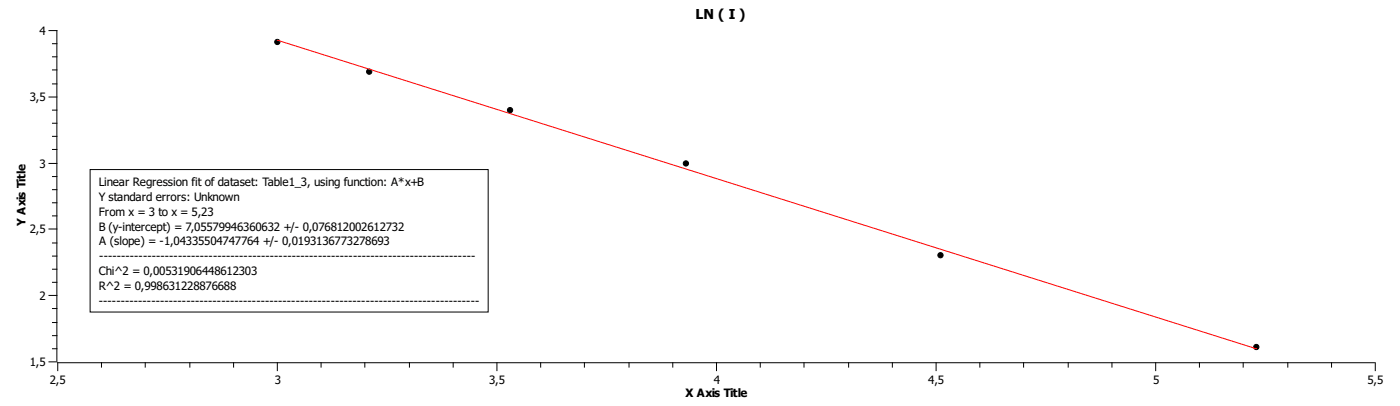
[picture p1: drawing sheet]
<svg xmlns="http://www.w3.org/2000/svg" width="564mm" height="164mm" viewBox="0 0 564 164" stroke-linecap="round" stroke-linejoin="round" font-family="sans-serif">
<g fill="none" stroke="#000" stroke-width=".4">
<path d="M19.8 12.3h3.1v133.2M21.2 17.6h1.7M19.8 39.1h3.1M21.2 33.8h1.7M21.2 28.2h1.7M21.2 22.9h1.7M21.2 55h1.7M21.2 49.7h1.7M21.2 44.4h1.7M19.8 65.9h3.1M21.2 76.5h1.7M21.2 71.2h1.7"/>
<path d="M21.2 60.3h1.7M19.8 92.3h3.1M21.2 98h1.7M21.2 87h1.7M21.2 81.8h1.7M19.8 119.1h3.1M21.2 113.8h1.7M21.2 108.5h1.7M21.2 103.3h1.7M21.2 135.3h1.7M21.2 130h1.7M21.2 124.4h1.7"/>
<path d="M19.8 145.9h3.1M21.2 140.6h1.7M40.9 146.2v1.8M58.6 146.2v1.8M76.5 146.2v1.8M94.2 146.2v1.8M111.8 146.2v3.2M129.4 146.2v1.8M147.1 146.2v1.8M165.1 146.2v1.8M182.7 146.2v1.8M200.3 146.2v3.2"/>
<path d="M218 146.2v1.8M235.6 146.2v1.8M253.6 146.2v1.8M271.2 146.2v1.8M288.9 146.2v3.2M306.5 146.2v1.8M324.2 146.2v1.8M342.1 146.2v1.8M359.8 146.2v1.8M377.4 146.2v3.2M395 146.2v1.8M412.7 146.2v1.8"/>
<path d="M430.7 146.2v1.8M448.3 146.2v1.8M465.9 146.2v3.2M483.6 146.2v1.8M501.2 146.2v1.8M519.2 146.2v1.8M536.8 146.2v1.8M554.1 146.2h-530.8v3.2M554.5 146.2v3.2"/>
</g>
<path d="M23.3 12.3h531.2v133.6h-531.2z" fill="#fff"/>
<g fill="#000" stroke="#000" stroke-width=".4">
<circle cx="111.8" cy="16.9" r="1.06"/>
<circle cx="148.8" cy="28.9" r="1.06"/>
<circle cx="205.6" cy="44.4" r="1.06"/>
<circle cx="276.5" cy="65.9" r="1.06"/>
<circle cx="379.2" cy="102.9" r="1.06"/>
<circle cx="506.5" cy="139.9" r="1.06"/>
</g>
<path d="M111.8 16.2l394.7 124.4" fill="none" stroke="#f00" stroke-width=".4"/>
<path d="M36.3 68.4h160.5v57.4h-160.5z" fill="none" stroke="#000" stroke-width=".4"/>
<text font-size="6.7" x="280.4" y="7.8">LN ( I )</text>
<g font-size="5.6">
<text x="15.9" y="14.1">4</text>
<text x="12" y="40.9">3,5</text>
<text x="15.9" y="67.7">3</text>
<text x="39.9" y="75">Linear Regression fit of dataset: Table1_3, using function: A*x+B</text>
<text x="39.9" y="81">Y standard errors: Unknown</text>
<text x="39.9" y="87">From x = 3 to x = 5,23</text>
<text x="10.2" y="91.3" transform="rotate(-90 10.2 91.3)">Y Axis Title</text>
<text x="12" y="94.1">2,5</text>
<text x="39.9" y="92.9">B (y-intercept) = 7,05579946360632 +/- 0,076812002612732</text>
<text x="40" y="98.9">A (slope) = -1,04335504747764 +/- 0,0193136773278693</text>
<text x="40" y="104.9">--------------------------------------------------------------------------------------</text>
<text x="39.9" y="110.9">Chi^2 = 0,00531906448612303</text>
<text x="39.9" y="116.9">R^2 = 0,998631228876688</text>
<text x="15.9" y="120.9">2</text>
<text x="39.9" y="122.9">---------------------------------------------------------------------------------------</text>
<text x="12" y="147.7">1,5</text>
<text x="20.1" y="154.7">2,5</text>
<text x="110.8" y="154.7">3</text>
<text x="197.2" y="154.7">3,5</text>
<text x="287.8" y="154.7">4</text>
<text x="374.2" y="154.7">4,5</text>
<text x="464.9" y="154.7">5</text>
<text x="551.3" y="154.7">5,5</text>
<text x="276.4" y="160">X Axis Title</text>
</g>
</svg>
